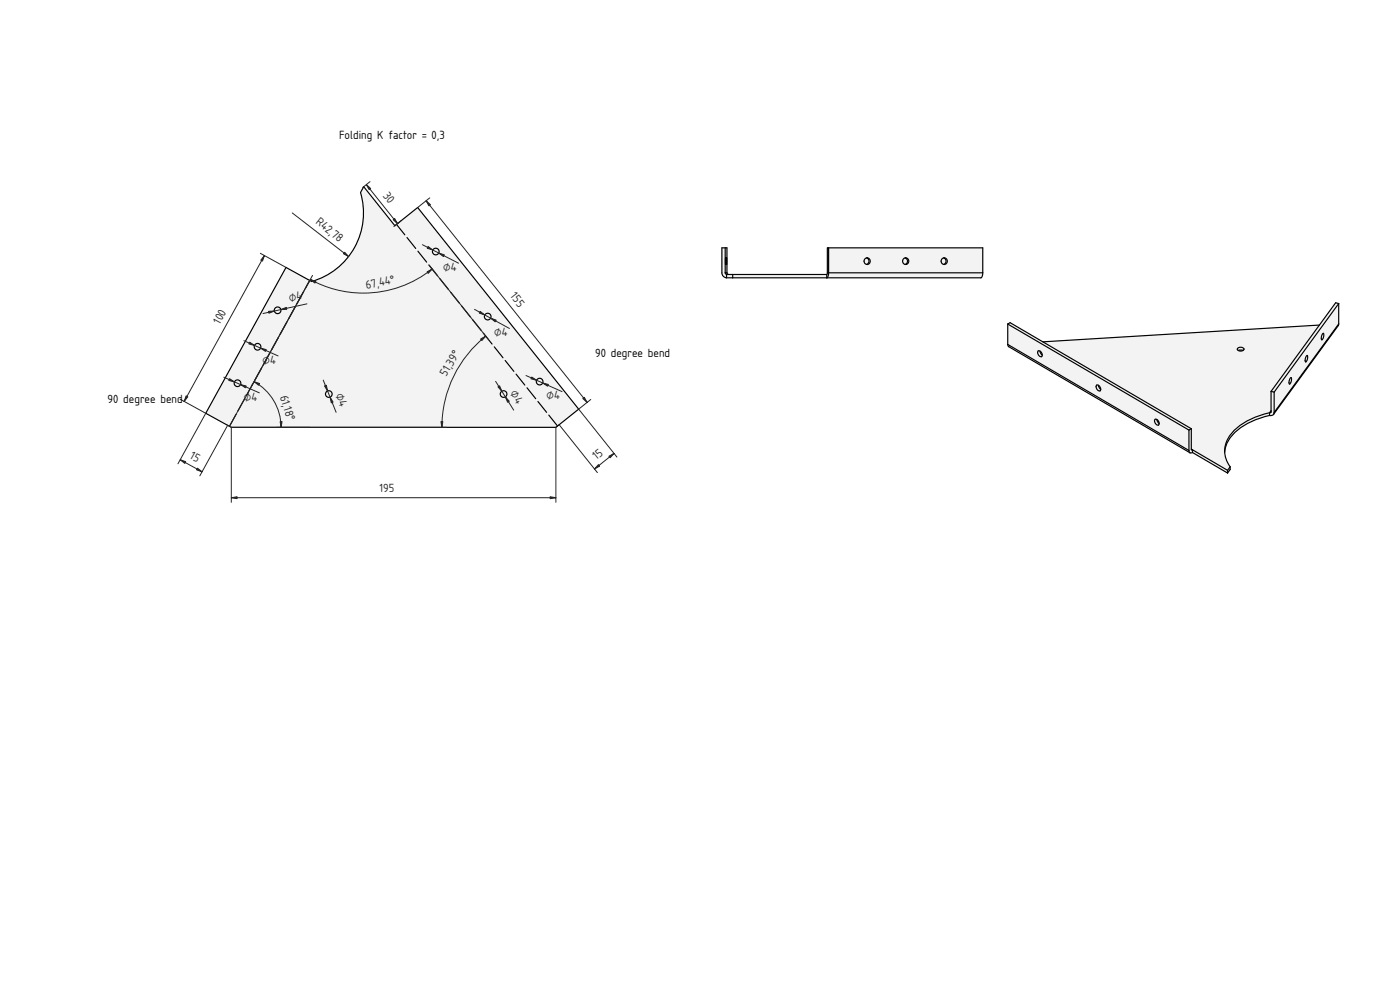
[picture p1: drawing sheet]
<svg xmlns="http://www.w3.org/2000/svg" width="841mm" height="594mm" viewBox="0 0 841 594" stroke-linecap="round" stroke-linejoin="round" font-family="sans-serif">
<g fill="#f1f3f5">
<path d="M434 149h3v15l1 1h59v-16h93v16l-1 2h-153a3 3 0 0 1-2-3z" fill-rule="evenodd"/>
<path d="M498 149h92v15h-92z" fill-rule="evenodd"/>
<path d="M498 164h92v2l-1 1h-92v-1z" fill-rule="evenodd"/>
<path d="M440 165h57v2h-57z" fill-rule="evenodd"/>
<path d="M434 149h2v15l1 1-1 2-1-1-1-1z" fill-rule="evenodd"/>
<path d="M436 149h1v15h-1z" fill-rule="evenodd"/>
<path d="M497 149h1v15l-1 2v1z" fill-rule="evenodd"/>
<path d="M543 155a1.7 1.7 0 0 1 2 2 1.7 1.7 0 0 1-2 1 2.1 2.1 0 0 1 0-3z" fill-rule="evenodd"/>
<path d="M566 155a1.7 1.7 0 0 1 2 2 1.7 1.7 0 0 1-2 1 2.1 2.1 0 0 1 0-3z" fill-rule="evenodd"/>
<path d="M520 155a1.7 1.7 0 0 1 2 2 1.7 1.7 0 0 1-2 1 2.1 2.1 0 0 1 0-3z" fill-rule="evenodd"/>
<path d="M436 165h4v2h-4z" fill-rule="evenodd"/>
<path d="M521 155a2 2 0 0 1 2 2 2 2 0 0 1-2 2 2 2 0 0 0 1-2 2 2 0 0 0-1-2z" fill-rule="evenodd"/>
<path d="M567 155a2 2 0 0 1 2 2 2 2 0 0 1-2 2 2 2 0 0 0 1-2 2 2 0 0 0-1-2z" fill-rule="evenodd"/>
<path d="M544 155a2 2 0 0 1 2 2 2 2 0 0 1-2 2 2 2 0 0 0 1-2 2 2 0 0 0-1-2z" fill-rule="evenodd"/>
<path d="M436 164h1l1 1h-2z" fill-rule="evenodd"/>
<path d="M436 155v4z" fill-rule="evenodd"/>
<path d="M437 155v4z" fill-rule="evenodd"/>
<path d="M436 155v4z" fill-rule="evenodd"/>
<circle cx="567" cy="157" r="1.9"/>
<circle cx="521" cy="157" r="1.9"/>
<circle cx="544" cy="157" r="1.9"/>
</g>
<g fill="none" stroke="#000" stroke-width=".7">
<path d="M436 149v15M436 155v4zM437 155v4zM498 149v15M521 155a2 2 0 0 1 1 2 2 2 0 0 1-1 2M544 155a2 2 0 0 1 1 2 2 2 0 0 1-1 2M567 155a2 2 0 0 1 1 2 2 2 0 0 1-1 2M436 164l1 1M436 164h1M437 164v-15h-3v16l1 1 1 1M437 164l1 1M440 165v2"/>
<path d="M497 165h-61v2M498 164l-1 2v1v-2M498 164h92M590 164v-15h-93v16M590 164v2l-1 1h-153"/>
<circle cx="521" cy="157" r="1.9"/>
<circle cx="544" cy="157" r="1.9"/>
<circle cx="567" cy="157" r="1.9"/>
</g>
<g fill="#f1f3f5">
<path d="M605 195l2-1 19 11 167-10 9-13h2v13l-39 54a42 42 0 0 0-27 15 13 13 0 0 0 1 16v2l-2 2-21-12h-1l-109-64-1-1z" fill-rule="evenodd"/>
<path d="M626 205l167-10-29 40v12l-1 1a35 35 0 0 0-26 17 15 15 0 0 0 2 15l-2 3-21-13v-12z" fill-rule="evenodd"/>
<path d="M605 195l109 63v13l-109-64z" fill-rule="evenodd"/>
<path d="M804 182v13l-39 53v-12z" fill-rule="evenodd"/>
<path d="M605 195l2-1 109 64h-2z" fill-rule="evenodd"/>
<path d="M802 182h2l-39 54-1-1z" fill-rule="evenodd"/>
<path d="M605 207l109 64 1 1-109-64z" fill-rule="evenodd"/>
<path d="M742 258a44 44 0 0 1 21-10v2a35 35 0 0 0-26 17l-1 4a17 17 0 0 1 6-13z" fill-rule="evenodd"/>
<path d="M716 270l21 13v1l-21-12z" fill-rule="evenodd"/>
<path d="M764 235l1 1v12a2.1 2.1 0 0 1-2 2v-2l1-1z" fill-rule="evenodd"/>
<path d="M804 195l-39 54z" fill-rule="evenodd"/>
<path d="M714 258h2v12v2a1.3 1.3 0 0 1-1 0 1.3 1.3 0 0 1-1-1z" fill-rule="evenodd"/>
<path d="M744 209a2.1 2.1 0 0 1 3 1l-2 1a1.3 1.3 0 0 1-1 0 1.3 1.3 0 0 1 0-2z" fill-rule="evenodd"/>
<path d="M624 211a1.9 1.9 0 0 1 2 1 1.9 1.9 0 0 1-1 2l-1-1z" fill-rule="evenodd"/>
<path d="M659 231a1.9 1.9 0 0 1 2 2 1.9 1.9 0 0 1-1 2l-1-2z" fill-rule="evenodd"/>
<path d="M694 252a1.9 1.9 0 0 1 2 1 1.9 1.9 0 0 1-1 2l-1-1z" fill-rule="evenodd"/>
<path d="M624 211h1l1 2a.9 .9 0 0 1-1 1 .9 .9 0 0 1-1 0l-1-2z" fill-rule="evenodd"/>
<path d="M659 231h1l1 3a.9 .9 0 0 1 0 1 1.1 1.1 0 0 1-2-1l-1-1z" fill-rule="evenodd"/>
<path d="M694 252h1l1 2a1 1 0 0 1 0 2 1.1 1.1 0 0 1-2-1v-2z" fill-rule="evenodd"/>
<path d="M744 209a2.1 2.1 0 0 1 3 1v1h-3l-1-1z" fill-rule="evenodd"/>
<path d="M785 214a2.4 2.4 0 0 1-1 3z" fill-rule="evenodd"/>
<path d="M795 200a2.4 2.4 0 0 1-1 4z" fill-rule="evenodd"/>
<path d="M775 227a2.4 2.4 0 0 1-1 3z" fill-rule="evenodd"/>
<path d="M739 280v2l-2 2v-1z" fill-rule="evenodd"/>
<path d="M744 211h3z" fill-rule="evenodd"/>
<path d="M625 211l1 2z" fill-rule="evenodd"/>
<path d="M660 231l1 3z" fill-rule="evenodd"/>
<path d="M695 252l1 2z" fill-rule="evenodd"/>
<path d="M764 247l-1 1z" fill-rule="evenodd"/>
</g>
<g fill="none" stroke="#000" stroke-width=".7">
<path d="M605 195l2-1 109 64M605 195l109 63M605 195v12M793 195l-167 10M804 195l-39 54M804 195l-39 53M804 182h-2l-38 53M804 182v13M804 182l-39 54M605 207l1 1 109 64M605 207l109 64M624 211a1.9 1.9 0 0 1 2 1 1.9 1.9 0 0 1-1 2l-1-1z"/>
<path d="M625 211l1 2M744 209a2 2 0 0 1 2-1 2 2 0 0 1 1 2 2.1 2.1 0 0 1-2 1 2.1 2.1 0 0 1-2-2zM744 211h3M785 214a2.4 2.4 0 0 1-1 3zM795 200a2.4 2.4 0 0 1-1 4zM659 231a1.9 1.9 0 0 1 2 2 1.9 1.9 0 0 1-1 2l-1-2zM660 231l1 3M764 235v12l-1 1M764 235l1 1M765 236v12M775 227a2.4 2.4 0 0 1-1 3zM694 252a1.9 1.9 0 0 1 2 1 1.9 1.9 0 0 1-1 2l-1-1z"/>
<path d="M695 252l1 2M714 258v13M716 258v12M716 258h-2M763 248a35 35 0 0 0-26 17 15 15 0 0 0 2 15M763 250a35 35 0 0 0-26 17l-1 5M763 248v2M764 247l-1 1M765 249l-2 1M765 248v1M714 271l1 1M716 270h.1"/>
<path d="M716 272h-1M716 270l21 13M716 272l21 12M716 270v2M737 283v1M739 280l-2 3M739 280v2l-2 2"/>
</g>
<g fill="#f1f3f5">
<path d="M218 112l19 24 14-11 97 121-14 11h-195l-15-9 48-87 15 8a43 43 0 0 0 30-53z" fill-rule="evenodd"/>
<path d="M218 112l19 24 1-1 97 121-1 1h-195l-1-1 48-88 1 1a43 43 0 0 0 30-53z" fill-rule="evenodd"/>
<path d="M238 135l13-10 97 121-13 10z" fill-rule="evenodd"/>
<path d="M172 161l14 7-48 88-14-8z" fill-rule="evenodd"/>
<circle cx="143" cy="230" r="2"/>
<circle cx="155" cy="208" r="2"/>
<circle cx="293" cy="190" r="2"/>
<circle cx="167" cy="186" r="2"/>
<circle cx="303" cy="237" r="2"/>
<circle cx="262" cy="151" r="2"/>
<circle cx="198" cy="237" r="2"/>
<circle cx="324" cy="229" r="2"/>
</g>
<g fill="none" stroke="#000" stroke-width=".7">
<path d="M218 112l19 24 14-11 97 121-14 11h-195l-15-9 48-87 15 8a43 43 0 0 0 30-53z"/>
<circle cx="262" cy="151" r="2"/>
<circle cx="167" cy="186" r="2"/>
<circle cx="293" cy="190" r="2"/>
<circle cx="155" cy="208" r="2"/>
<circle cx="143" cy="230" r="2"/>
<circle cx="198" cy="237" r="2"/>
<circle cx="303" cy="237" r="2"/>
<circle cx="324" cy="229" r="2"/>
</g>
<path d="M138 256l48-88M335 256l-97-121" fill="none" stroke="#000" stroke-width=".7" stroke-dasharray="8.4 2.1"/>
<g fill="none" stroke="#212529" stroke-width=".6">
<path d="M220 111l19 23M222 109l-4 4M258 119l-7 6M176 128l33 26M241 133l-4 3M256 121l97 121M156 152l16 9M159 154l-48 87M254 147l21 11M258 159l36 45M188 165l-50 91M260 162a66 66 0 0 1-74 6"/>
<path d="M184 183l-26 5M285 186l21 11M146 205l21 9M292 202a70 70 0 0 0-27 55M108 240l16 8-17 31M134 227l22 9M153 229a31 31 0 0 1 16 28M194 228l8 20M298 229l11 17M316 226l22 9M355 240l-7 6 23 29M137 255l-17 31"/>
<path d="M268 257h-129v45M334 257v45M336 255l23 29M108 276l13 7M369 272l-12 10M139 299h195"/>
</g>
<g fill="#212529" stroke="#212529" stroke-width=".6">
<path d="M144 231l4 1-1 1z"/>
<path d="M138 227l3 2h-4z"/>
<path d="M157 209l3 1v1z"/>
<path d="M150 206l3 1h-4z"/>
<path d="M295 191l3 1v1z"/>
<path d="M288 187l3 2-3-1z"/>
<path d="M330 298l4 1-4 1z"/>
<path d="M139 299l3-1v2z"/>
<path d="M304 238l2 3-1 1z"/>
<path d="M299 232h1l1 3z"/>
<path d="M159 154l-1 3-1-1z"/>
<path d="M112 238h1l-2 3z"/>
<path d="M108 276l4 1-1 1z"/>
<path d="M119 281l2 2-3-1z"/>
<path d="M366 274l3-2-3 3z"/>
<path d="M360 279v1l-3 2z"/>
<path d="M256 121l3 2-1 1z"/>
<path d="M350 239h1l2 3z"/>
<path d="M198 239l2 3h-1z"/>
<path d="M195 232l1-1 1 4z"/>
<path d="M220 111l3 2-1 1z"/>
<path d="M236 132l1-1 2 3z"/>
<path d="M169 186l3-1v1z"/>
<path d="M161 187h4l-3 1z"/>
<path d="M326 230l3 1v1z"/>
<path d="M319 226l3 2h-3z"/>
<path d="M207 151l2 3-3-2z"/>
<path d="M264 152l3 1-1 1z"/>
<path d="M257 148l3 2-3-1z"/>
<path d="M168 253h1v4z"/>
<path d="M153 229l3 1-1 1z"/>
<path d="M256 163l4-1-3 2z"/>
<path d="M186 168l4 1-1 1z"/>
<path d="M289 204l3-2-3 3z"/>
<path d="M265 253h1l-1 4z"/>
</g>
<g font-size="6.7">
<text x="204" y="84">Folding K factor = 0,3</text>
<text x="358" y="215">90 degree bend</text>
<text x="65" y="242">90 degree bend</text>
</g>
<g font-size="6.7" fill="#212529">
<text x="230" y="118" transform="rotate(51 230 118)">30</text>
<text x="189" y="134" transform="rotate(38 189 134)">R42,78</text>
<text x="266" y="163">⌀4</text>
<text x="220" y="173" transform="rotate(-10 220 173)">67,44°</text>
<text x="306" y="178" transform="rotate(51 306 178)">15</text>
<text x="174" y="181" transform="rotate(-12 174 181)">⌀4</text>
<text x="132" y="195" transform="rotate(-61 132 195)">10</text>
<text x="297" y="202">⌀4</text>
<text x="158" y="219">⌀4</text>
<text x="268" y="226" transform="rotate(-59 268 226)">51,39°</text>
<text x="168" y="238" transform="rotate(72 168 238)">61,18°</text>
<text x="201" y="237" transform="rotate(68 201 237)">⌀4</text>
<text x="306" y="236" transform="rotate(58 306 236)">⌀4</text>
<text x="328" y="240">⌀4</text>
<text x="147" y="241">⌀4</text>
<text x="114" y="275" transform="rotate(29 114 275)">15</text>
<text x="358" y="276" transform="rotate(-39 358 276)">15</text>
<text x="228" y="296">195</text>
</g>
</svg>
